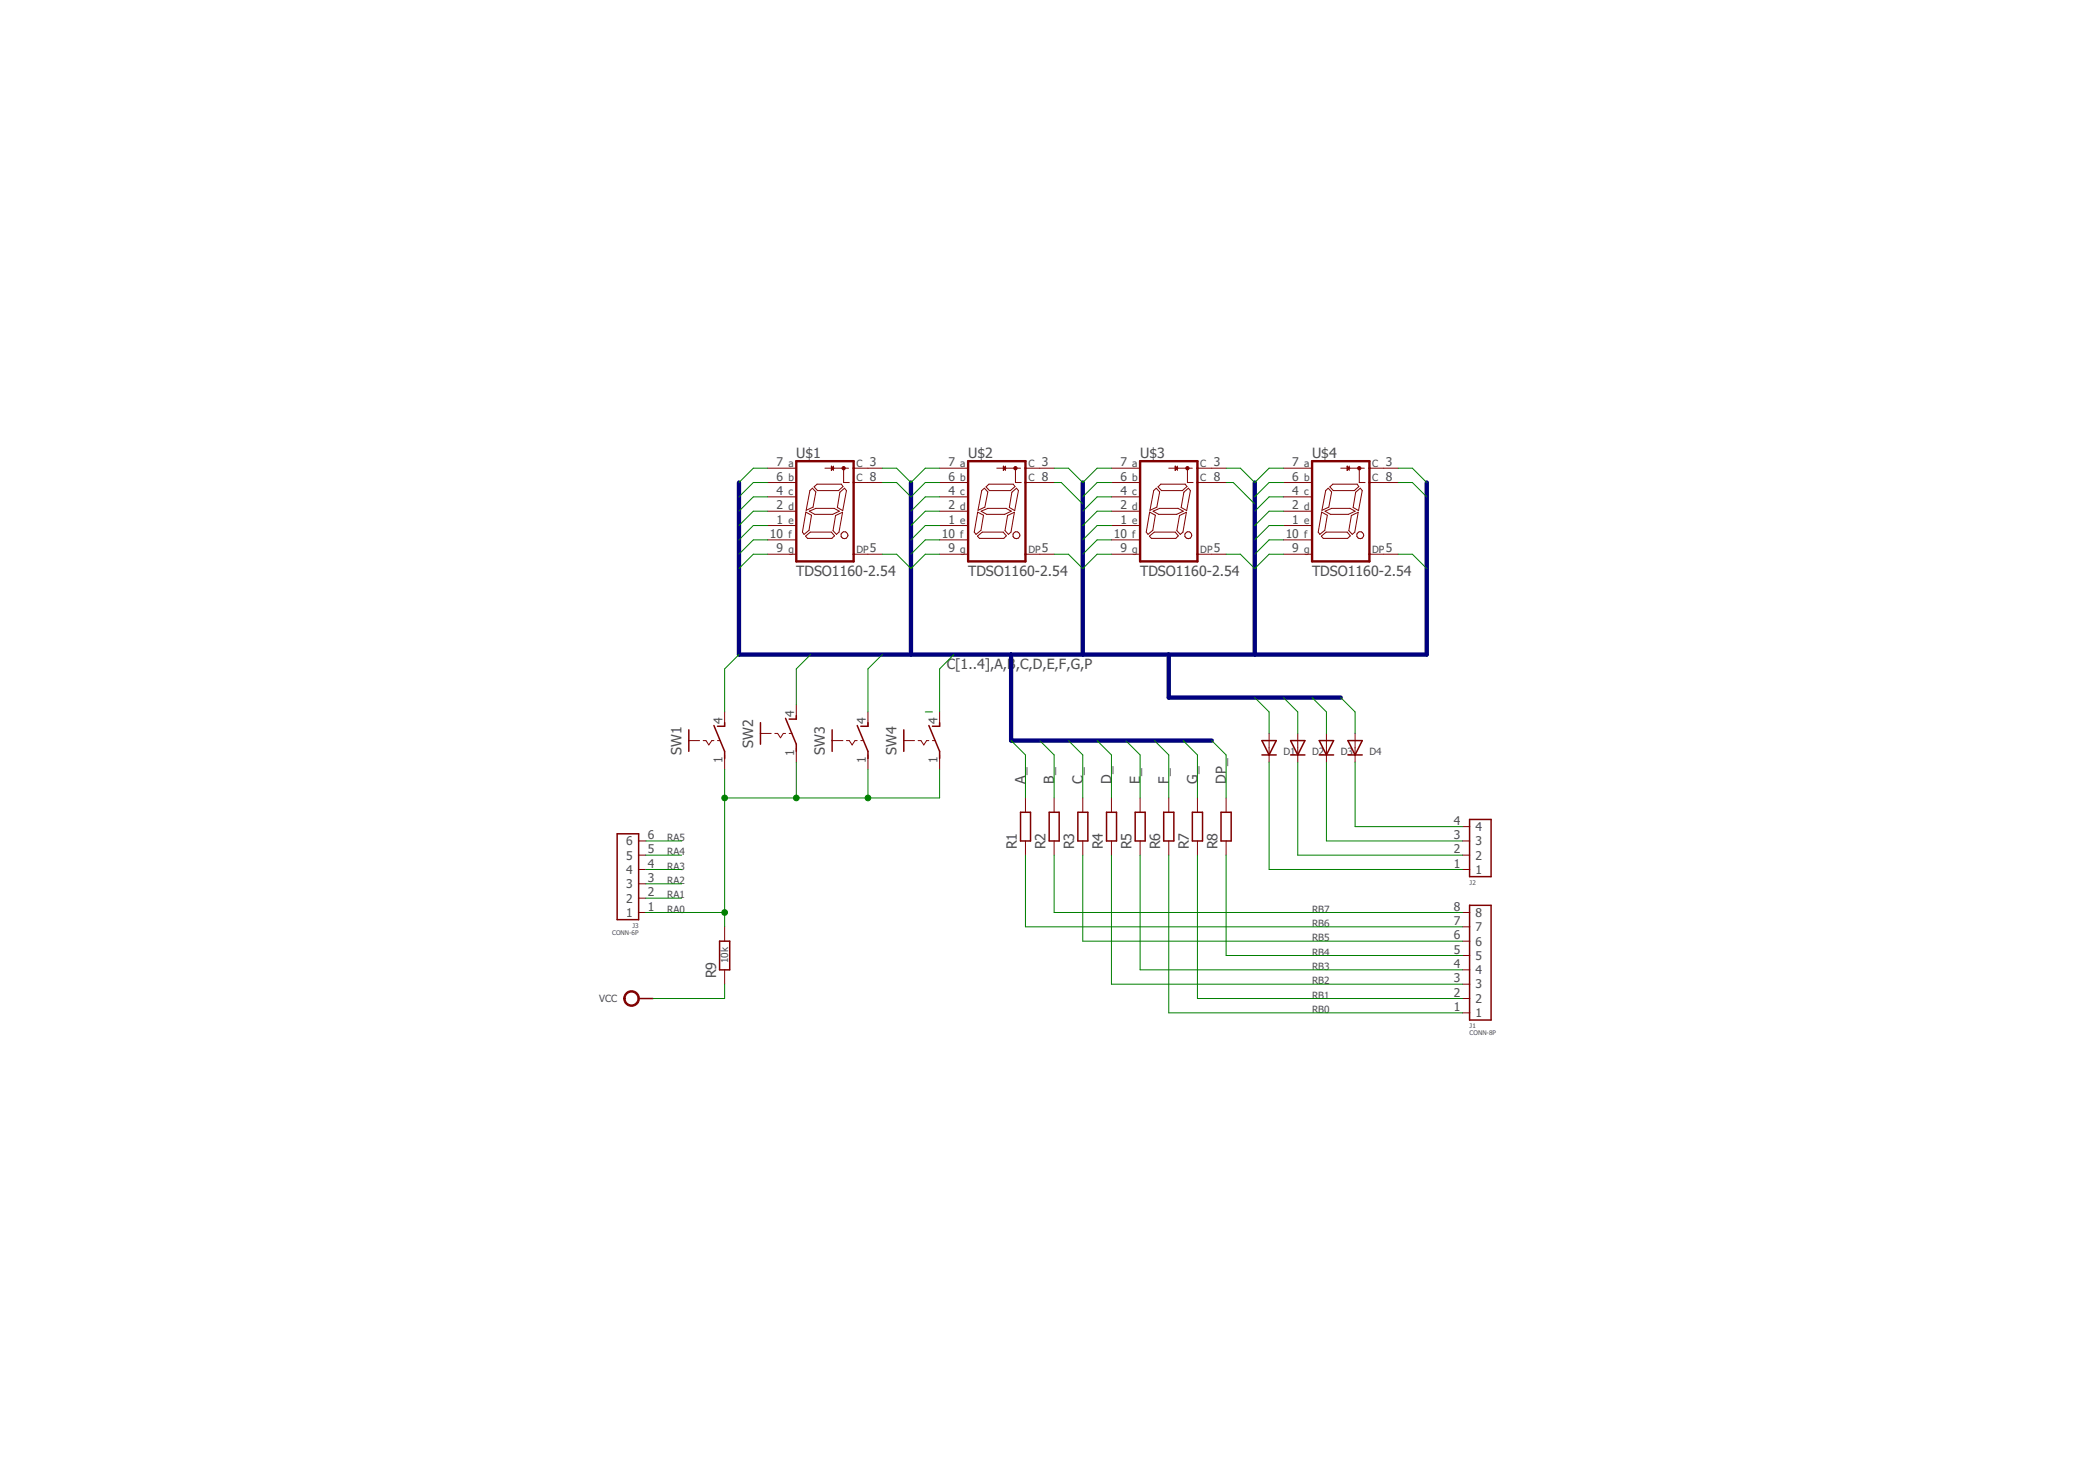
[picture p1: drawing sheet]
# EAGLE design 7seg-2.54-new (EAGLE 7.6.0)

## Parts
D1  1N414834-2,5  [DO34-2,5]
D2  1N414834-2,5  [DO34-2,5]
D3  1N414834-2,5  [DO34-2,5]
D4  1N414834-2,5  [DO34-2,5]
J1  CONN-8P  [CONN-8P]
J2  CONN-4P-4P  [CONN-4P]
J3  CONN-6P  [CONN-6P]
R1  R0202/5-V  [0202/5-V]
R2  R0202/5-V  [0202/5-V]
R3  R0202/5-V  [0202/5-V]
R4  R0202/5-V  [0202/5-V]
R5  R0202/5-V  [0202/5-V]
R6  R0202/5-V  [0202/5-V]
R7  R0202/5-V  [0202/5-V]
R8  R0202/5-V  [0202/5-V]
R9  10k  R0202/5-V  [0202/5-V]
SW1  PB-1P-1T2P1T-2X3  [PB-2P1T-2X3]
SW2  PB-1P-1T2P1T-2X3  [PB-2P1T-2X3]
SW3  PB-1P-1T2P1T-2X3  [PB-2P1T-2X3]
SW4  PB-1P-1T2P1T-2X3  [PB-2P1T-2X3]
U$1  TDSO1160-2.54  [TDSX1150-2.54]
U$2  TDSO1160-2.54  [TDSX1150-2.54]
U$3  TDSO1160-2.54  [TDSX1150-2.54]
U$4  TDSO1160-2.54  [TDSX1150-2.54]
VCC  SPAD  [SPAD]

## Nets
A_: R1.2 U$1.7(A) U$2.7(A) U$3.7(A) U$4.7(A)
B_: R2.2 U$1.6(B) U$2.6(B) U$3.6(B) U$4.6(B)
C1: D1.A SW1.4(S) U$1.3(C) U$1.8(C)
C2: D2.A SW2.4(S) U$2.3(C) U$2.8(C)
C3: D3.A SW3.4(S) U$3.3(C) U$3.8(C)
C4: D4.A SW4.4(S) U$4.3(C) U$4.8(C)
C_: R3.2 U$1.4(C) U$2.4(C) U$3.4(C) U$4.4(C)
D_: R4.2 U$1.2(D) U$2.2(D) U$3.2(D) U$4.2(D)
DP_: R8.2 U$1.5(DP) U$2.5(DP) U$3.5(DP) U$4.5(DP)
E_: R5.2 U$1.1(E) U$2.1(E) U$3.1(E) U$4.1(E)
F_: R6.2 U$1.10(F) U$2.10(F) U$3.10(F) U$4.10(F)
G_: R7.2 U$1.9(G) U$2.9(G) U$3.9(G) U$4.9(G)
N$2: D4.C J2.4
N$4: D3.C J2.3
N$5: D2.C J2.2
N$6: D1.C J2.1
N$7: R9.1 VCC.1
RA0: J3.1 R9.2 SW1.1(P) SW2.1(P) SW3.1(P) SW4.1(P)
RA1: J3.2
RA2: J3.3
RA3: J3.4
RA4: J3.5
RA5: J3.6
RB0: J1.1 R6.1
RB1: J1.2 R7.1
RB2: J1.3 R4.1
RB3: J1.4 R5.1
RB4: J1.5 R8.1
RB5: J1.6 R3.1
RB6: J1.7 R1.1
RB7: J1.8 R2.1

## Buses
C[1..4],A,B,C,D,E,F,G,P
